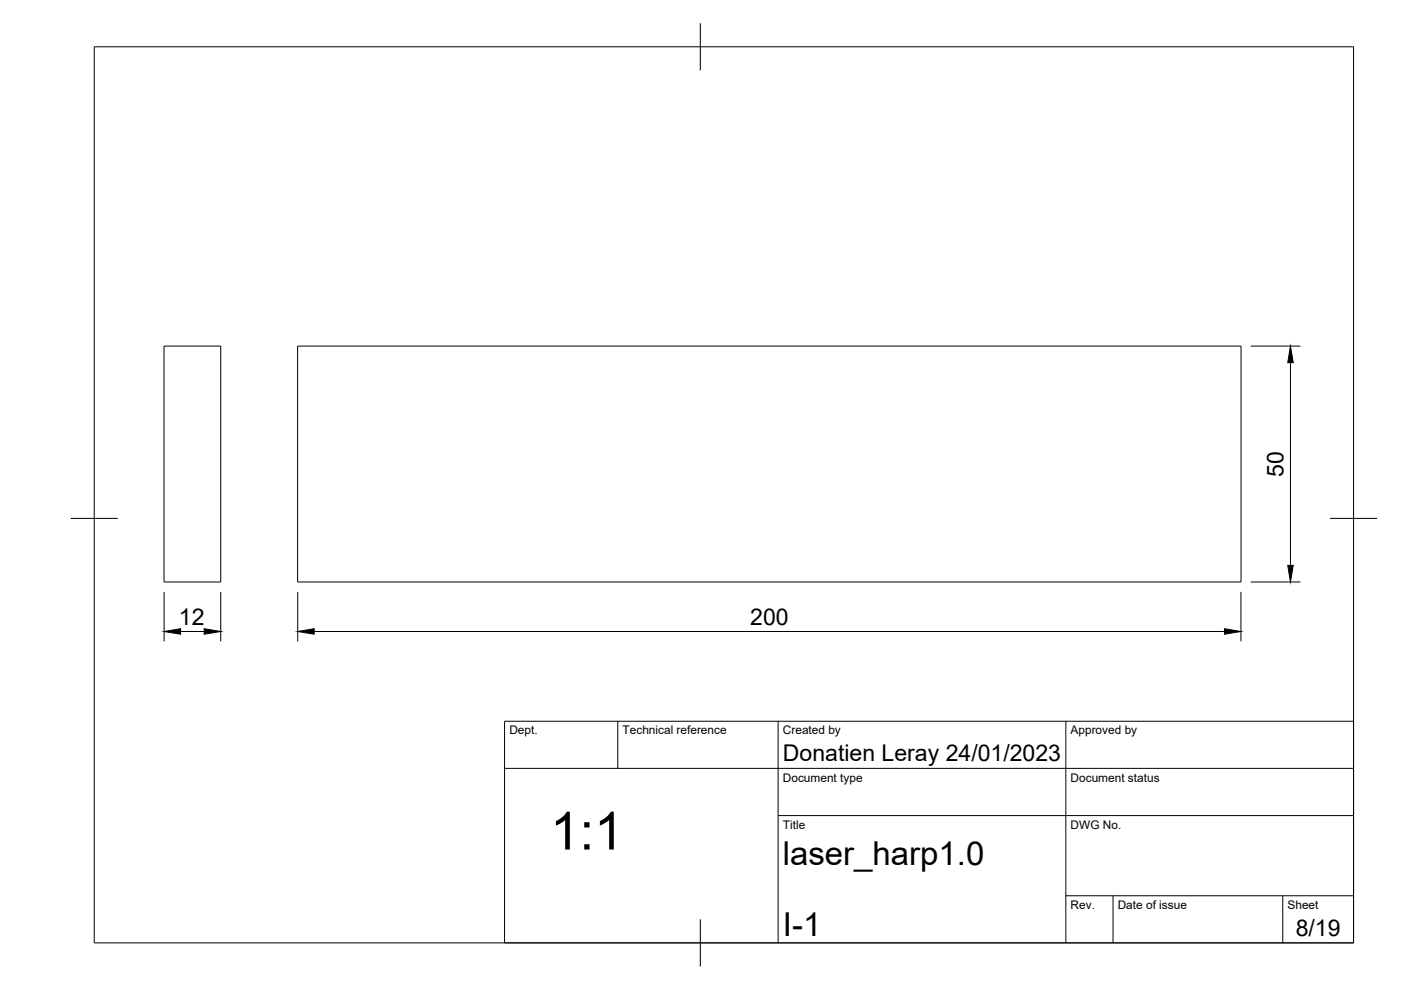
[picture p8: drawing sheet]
<svg xmlns="http://www.w3.org/2000/svg" width="297mm" height="210mm" viewBox="0 0 297 210" stroke-linecap="round" stroke-linejoin="round" font-family="sans-serif">
<!-- layer: Visible -->
<path d="M34.8 73.4h12v50h-12zM63.1 73.4h200v50h-200z" fill="none" stroke="#000" stroke-width=".21"/>
<!-- layer: TITLEBLOCK -->
<path d="M107 152.9h180v47h-180zM131 152.9v10M165 152.9v47M226 152.9v47M107 162.9h180M165 172.9h122M226 189.9h61M236 189.9v10M272 189.9v10" fill="none" stroke="#000" stroke-width=".21"/>
<!-- layer: BORDER -->
<path d="M20 9.9h267v190h-267zM148.5 4.9v10M15 109.9h10M282 109.9h10M148.5 194.9v10" fill="none" stroke="#000" stroke-width=".21"/>
<!-- layer: FD_Dimensions -->
<path d="M265.2 73.4h10.5M273.6 76.9v43M34.8 125.5v10.5M38.3 133.9h5M46.8 125.5v10.5M63.1 125.5v10.5M66.6 133.9h193M263.1 125.5v10.5M265.2 123.4h10.5" fill="none" stroke="#000" stroke-width=".21"/>
<path d="M273.6 73.4l.6 3.5h-1.2zM273 119.9h1.2l-.6 3.5zM34.8 133.9l3.5-.6v1.2zM43.3 133.3l3.5 .6-3.5 .6zM63.1 133.9l3.5-.6v1.2zM259.6 133.3l3.5 .6-3.5 .6z" fill="#000" stroke="#000" stroke-width=".21"/>
<text font-size="11.2" x="116.6" y="180.1">1:1</text>
<g font-size="7">
<text x="166" y="183.4">laser_harp1.0</text>
<text x="166" y="198.4">I-1</text>
</g>
<g font-size="4.9">
<text x="272.1" y="101.1" transform="rotate(-90 272.1 101.1)">50</text>
<text x="37.9" y="132.5">12</text>
<text x="159.1" y="132.4">200</text>
<text x="166" y="161.4">Donatien Leray 24/01/2023</text>
<text x="274.7" y="198.6">8/19</text>
</g>
<g font-size="2.5">
<text x="108" y="155.7">Dept.</text>
<text x="132" y="155.7">Technical reference</text>
<text x="166" y="155.7">Created by</text>
<text x="227" y="155.7">Approved by</text>
<text x="166" y="165.7">Document type</text>
<text x="227" y="165.7">Document status</text>
<text x="166" y="175.7">Title</text>
<text x="227" y="175.7">DWG No.</text>
<text x="227" y="192.7">Rev.</text>
<text x="237" y="192.7">Date of issue</text>
<text x="273" y="192.7">Sheet</text>
</g>
</svg>
